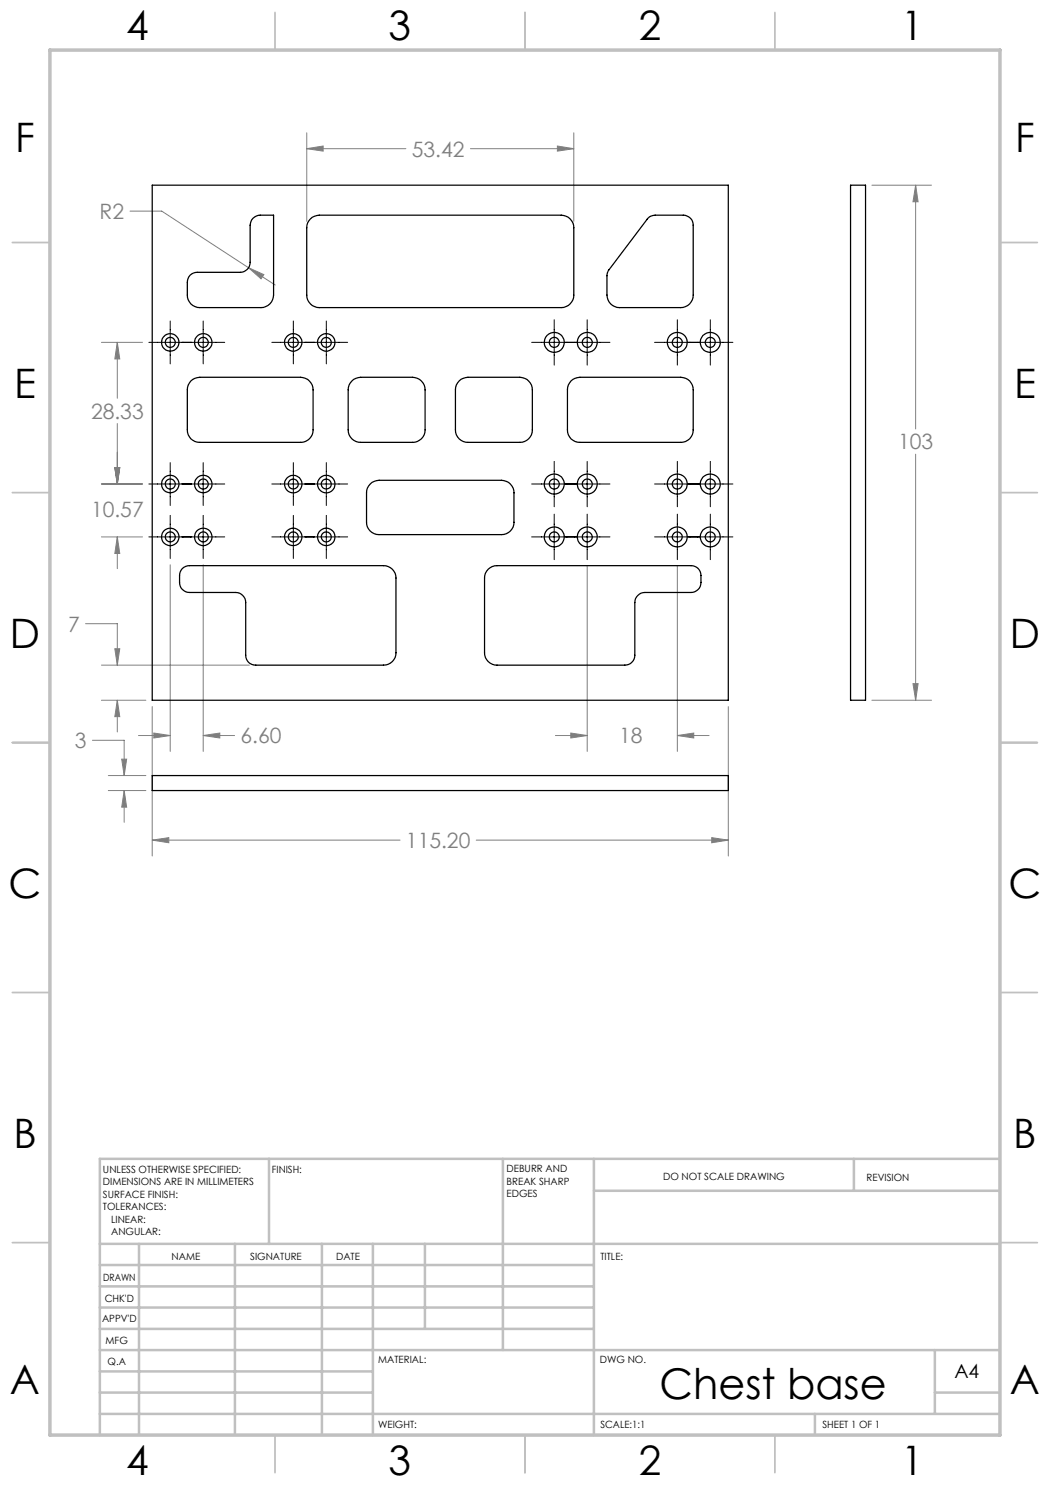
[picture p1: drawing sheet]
<svg xmlns="http://www.w3.org/2000/svg" width="210mm" height="297mm" viewBox="0 0 210 297" stroke-linecap="round" stroke-linejoin="round" font-family="sans-serif">
<g fill="none" stroke="#808080" stroke-width=".2">
<path d="M61.3 29.7l3.3-.5v1zM61.3 26.6v17.7M61.3 29.7h19.9M94.1 29.7h20.7M111.5 29.2l3.3 .5-3.3 .5zM114.8 26.6v17.7M174.4 37h11.9M183.1 37l.5 3.4h-1zM183.1 37v48.8M26 42.2h6.3l17.4 11.3M49.7 53.5l3.1 1.4-.6 .9zM49.7 53.5l5.3 3.5"/>
<path d="M20.3 68.5h8.2M23.5 68.5l.5 3.3h-1zM23.5 68.5v11.2M20.3 96.8h8.2M23 93.5h1l-.5 3.3zM23.5 84.7v12.1M183.1 90.8v49.2M20.3 107.4h8.2M23.5 107.4l.5 3.3h-1zM23.5 107.4v6.3M34 113v37.3M40.6 113v37.3"/>
<path d="M117.4 113.2v37.1M135.5 113.2v37.1M17.1 124.7h6.4v8.3M20.3 133h29.6M23 129.7h1l-.5 3.3zM182.6 136.7h1l-.5 3.3zM18.5 148.1h6.3v7M20.3 140h8.9M21.7 155.1h7.5M21.7 158.1h7.5M23.5 140l.5 3.3h-1zM23.5 140v6.4"/>
<path d="M24.3 151.8h1l-.5 3.3zM24.8 158.1l.5 3.3h-1zM24.8 158.1v6.4M27.7 147.1h6.3M30.4 141.3v29.9M30.8 146.6l3.2 .5-3.2 .5zM40.6 147.1l3.4-.5v1zM40.6 147.1h6.3M111.1 147.1h6.3M114.2 146.6l3.2 .5-3.2 .5zM135.5 147.1l3.2-.5v1zM135.5 147.1h6.3"/>
<path d="M145.7 141.3v29.9M174.4 140h11.9M30.4 168l3.4-.5v1.1zM30.4 168h49.6M95.2 168h50.5M142.3 167.5l3.4 .5-3.4 .6z"/>
</g>
<g fill="none" stroke="#000" stroke-width=".2">
<path d="M29.8 68.5h15.1M34 64.2v8.6M40.6 64.2v8.6M54.4 68.5h15.1M58.7 64.2v8.6M65.3 64.2v8.6M106.3 68.5h15.7M110.8 64v9M117.4 64v9M130.9 68.5h15.7M135.5 64v9M142.1 64v9"/>
<path d="M29.8 96.8h15.1M34 92.5v8.6M40.6 92.5v8.6M54.4 96.8h15.1M58.7 92.5v8.6M65.3 92.5v8.6M106.3 96.8h15.7M110.8 92.3v9M117.4 92.3v9M130.9 96.8h15.7M135.5 92.3v9M142.1 92.3v9"/>
<path d="M29.8 107.4h15.1M34 103.1v8.6M40.6 103.1v8.6M54.4 107.4h15.1M58.7 103.1v8.6M65.3 103.1v8.6M106.3 107.4h15.7M110.8 102.8v9.1M117.4 102.8v9.1M130.9 107.4h15.7M135.5 102.8v9.1M142.1 102.8v9.1"/>
</g>
<g fill="none" stroke="#c0c0c0" stroke-width=".35">
<path d="M55 2.5v7.5M105 2.5v7.5M155 2.5v7.5M2.5 48.5h7.5M200 48.5h7.5M2.5 98.5h7.5M200 98.5h7.5M2.5 148.5h7.5M200 148.5h7.5M2.5 198.5h7.5M200 198.5h7.5M2.5 248.5h7.5"/>
<path d="M200 248.5h7.5M55 287v7.5M105 287v7.5M155 287v7.5"/>
</g>
<g fill="none" stroke="#c0c0c0" stroke-width=".5">
<path d="M53.8 231.8v17M100.6 231.8v38.2M118.8 231.8v55.2M118.8 238.2h81.2M170.8 231.8v6.4M200 231.8h-180v55.2M20 248.8h180M20 257.3h98.8M20 253h98.8M27.8 248.8v38.2M47 248.8v38.2M64.4 248.8v38.2"/>
<path d="M74.6 248.8v38.2M85 248.8v17M20 265.8h98.8M20 261.5h98.8M20 278.5h54.6M20 274.3h54.6M20 270h180M187 278.5h13M187 270v12.8M20 282.8h180M163 282.8v4.2"/>
</g>
<path d="M10 10h190v277h-190z" fill="none" stroke="#c0c0c0" stroke-width=".7"/>
<path d="M30.4 168l3.4-.5v1.1zM142.3 167.5l3.4 .5-3.4 .6zM23.5 68.5l.5 3.3h-1zM23 93.5h1l-.5 3.3zM23 93.5h1l-.5 3.3zM23.5 107.4l.5 3.3h-1zM23 129.7h1l-.5 3.3zM23.5 140l.5 3.3h-1zM49.7 53.5l2.5 2.3 .6-.9zM61.3 29.7l3.3-.5v1zM111.5 29.2l3.3 .5-3.3 .5zM30.8 146.6l3.2 .5-3.2 .5zM40.6 147.1l3.4-.5v1zM114.2 146.6l3.2 .5-3.2 .5zM135.5 147.1l3.2-.5v1zM24.3 151.8h1l-.5 3.3zM24.8 158.1l.5 3.3h-1zM183.1 37l.5 3.4h-1zM182.6 136.7h1l-.5 3.3z" fill="#808080"/>
<g fill="none" stroke="#000" stroke-width=".25">
<path d="M30.4 37h115.3v103h-115.3zM170.1 37h3v103h-3zM38 55l.7-.4 .7-.1h8.6a1.99 1.99 0 0 0 2-2v-7.5a2.05 2.05 0 0 1 2-2h2.7v16a2.53 2.53 0 0 1-2.5 2.5h-12.2a2.47 2.47 0 0 1-2.5-2.5v-2.5a2.07 2.07 0 0 1 .5-1.5zM62.1 43.8a2.72 2.72 0 0 1 1.8-.8h48.4a2.53 2.53 0 0 1 2.5 2.5v13.5a2.53 2.53 0 0 1-2.5 2.5h-48.4a2.53 2.53 0 0 1-2.6-2.5v-13.5a2.32 2.32 0 0 1 .8-1.7zM129.6 43.7l.5-.5 .9-.2h5.7a1.99 1.99 0 0 1 1.9 2v14a2.47 2.47 0 0 1-2.5 2.5h-12.2a2.53 2.53 0 0 1-2.5-2.5v-4l.3-1zM38.2 76.2a2.71 2.71 0 0 1 1.8-.7h20.1a2.53 2.53 0 0 1 2.5 2.5v8a2.47 2.47 0 0 1-2.5 2.5h-20.1a2.41 2.41 0 0 1-2.5-2.5v-8a2.47 2.47 0 0 1 .7-1.8zM70.4 76.2a2.72 2.72 0 0 1 1.7-.7h10.4a2.53 2.53 0 0 1 2.5 2.5v8a2.47 2.47 0 0 1-2.5 2.5h-10.4a2.47 2.47 0 0 1-2.5-2.5v-8a2.32 2.32 0 0 1 .8-1.8zM91.8 76.2a2.72 2.72 0 0 1 1.8-.7h10.4a2.53 2.53 0 0 1 2.5 2.5v8a2.47 2.47 0 0 1-2.5 2.5h-10.4a2.47 2.47 0 0 1-2.5-2.5v-8a2.32 2.32 0 0 1 .7-1.8zM114.2 76.2a2.71 2.71 0 0 1 1.8-.7h20.1a2.47 2.47 0 0 1 2.5 2.5v8a2.41 2.41 0 0 1-2.5 2.5h-20.1a2.41 2.41 0 0 1-2.5-2.5v-8a2.47 2.47 0 0 1 .7-1.8zM74 96.8a2.72 2.72 0 0 1 1.8-.7h24.5a2.53 2.53 0 0 1 2.5 2.5v5.9a2.47 2.47 0 0 1-2.5 2.4h-24.5a2.47 2.47 0 0 1-2.5-2.4v-5.9a2.32 2.32 0 0 1 .7-1.8zM36.5 113.7l.6-.4 .8-.2h38.8a2.47 2.47 0 0 1 2.5 2.5v15a2.47 2.47 0 0 1-2.5 2.4h-25.5a1.93 1.93 0 0 1-2.1-1.9v-10.6a2.05 2.05 0 0 0-2-2h-9.2a1.99 1.99 0 0 1-2-2 3.2 3.2 0 0 1 .6-2.8zM97.6 113.8a2.47 2.47 0 0 1 1.8-.7h38.8a1.93 1.93 0 0 1 2 2 3.2 3.2 0 0 1-.6 2.8 1.92 1.92 0 0 1-1.4 .6h-9.2a2.05 2.05 0 0 0-2 2v10.6a1.99 1.99 0 0 1-2 1.9h-25.6a2.47 2.47 0 0 1-2.5-2.4v-15a2.32 2.32 0 0 1 .7-1.8z"/>
<path d="M30.4 155.1h115.3v3h-115.3z"/>
<circle cx="34" cy="68.5" r="1.01"/>
<circle cx="34.1" cy="68.5" r="1.75"/>
<circle cx="40.6" cy="68.5" r="1.01"/>
<circle cx="40.7" cy="68.5" r="1.75"/>
<circle cx="58.7" cy="68.5" r="1"/>
<circle cx="58.7" cy="68.5" r="1.74"/>
<circle cx="65.3" cy="68.5" r="1.74"/>
<circle cx="65.3" cy="68.5" r="1.01"/>
<circle cx="110.8" cy="68.5" r="2"/>
<circle cx="110.8" cy="68.5" r="1.01"/>
<circle cx="117.4" cy="68.5" r="2"/>
<circle cx="117.4" cy="68.5" r="1.01"/>
<circle cx="135.4" cy="68.5" r="2.01"/>
<circle cx="135.5" cy="68.5" r="1"/>
<circle cx="142.1" cy="68.5" r="2"/>
<circle cx="142.1" cy="68.5" r="1.01"/>
<circle cx="34" cy="96.8" r="1.01"/>
<circle cx="34.1" cy="96.8" r="1.75"/>
<circle cx="40.6" cy="96.8" r="1.01"/>
<circle cx="40.7" cy="96.8" r="1.75"/>
<circle cx="58.7" cy="96.8" r="1.75"/>
<circle cx="58.7" cy="96.8" r="1"/>
<circle cx="65.3" cy="96.8" r="1.75"/>
<circle cx="65.3" cy="96.8" r="1.01"/>
<circle cx="110.8" cy="96.8" r="2"/>
<circle cx="110.8" cy="96.8" r="1.01"/>
<circle cx="117.4" cy="96.8" r="2"/>
<circle cx="117.4" cy="96.8" r="1.01"/>
<circle cx="135.4" cy="96.8" r="2.01"/>
<circle cx="135.5" cy="96.8" r="1"/>
<circle cx="142.1" cy="96.8" r="2"/>
<circle cx="142.1" cy="96.8" r="1.01"/>
<circle cx="34" cy="107.4" r="1.76"/>
<circle cx="34" cy="107.4" r=".99"/>
<circle cx="40.6" cy="107.4" r="1.76"/>
<circle cx="40.6" cy="107.4" r=".99"/>
<circle cx="58.7" cy="107.4" r=".98"/>
<circle cx="58.7" cy="107.4" r="1.76"/>
<circle cx="65.3" cy="107.4" r=".99"/>
<circle cx="65.3" cy="107.4" r="1.76"/>
<circle cx="110.8" cy="107.4" r="2"/>
<circle cx="110.8" cy="107.4" r=".99"/>
<circle cx="117.4" cy="107.4" r="2"/>
<circle cx="117.4" cy="107.4" r=".99"/>
<circle cx="135.4" cy="107.4" r="2.01"/>
<circle cx="135.5" cy="107.4" r=".98"/>
<circle cx="142.1" cy="107.4" r="2"/>
<circle cx="142.1" cy="107.4" r=".99"/>
</g>
<text font-size="8.5" x="131.9" y="279.7">Chest base</text>
<g font-size="8.1">
<text x="25.2" y="8">4</text>
<text x="77.7" y="8">3</text>
<text x="127.7" y="8">2</text>
<text x="180.2" y="8">1</text>
<text x="3" y="30.4">F</text>
<text x="203" y="30.4">F</text>
<text x="2.8" y="79.6">E</text>
<text x="202.8" y="79.6">E</text>
<text x="2" y="129.6">D</text>
<text x="202" y="129.6">D</text>
<text x="1.7" y="179.6">C</text>
<text x="201.7" y="179.6">C</text>
<text x="2.7" y="229.6">B</text>
<text x="202.7" y="229.6">B</text>
<text x="2" y="278.9">A</text>
<text x="202" y="278.9">A</text>
<text x="25.2" y="295">4</text>
<text x="77.7" y="295">3</text>
<text x="127.7" y="295">2</text>
<text x="180.2" y="295">1</text>
</g>
<g font-size="4.2" fill="#808080">
<text x="82.4" y="31.3">53.42</text>
<text x="19.9" y="43.8">R2</text>
<text x="18.2" y="83.7">28.33</text>
<text x="179.6" y="89.9">103</text>
<text x="18.2" y="103.5">10.57</text>
<text x="13.6" y="126.3">7</text>
<text x="15" y="149.6">3</text>
<text x="48.1" y="148.7">6.60</text>
<text x="123.8" y="148.7">18</text>
<text x="81.2" y="169.6">115.20</text>
</g>
<text font-size="3.9" x="190.9" y="275.5">A4</text>
<g font-size="2">
<text x="20.6" y="234.6">UNLESS OTHERWISE SPECIFIED:</text>
<text x="20.6" y="237.1">DIMENSIONS ARE IN MILLIMETERS</text>
<text x="20.6" y="239.6">SURFACE FINISH:</text>
<text x="54.4" y="234.6">FINISH:</text>
<text x="101.3" y="234.5">DEBURR AND</text>
<text x="101.3" y="237">BREAK SHARP</text>
<text x="101.3" y="239.5">EDGES</text>
<text x="132.6" y="236">DO NOT SCALE DRAWING</text>
<text x="173.3" y="236.2">REVISION</text>
<text x="20.6" y="242.1">TOLERANCES:</text>
<text x="22.2" y="244.6">LINEAR:</text>
<text x="22.2" y="247.1">ANGULAR:</text>
<text x="34.3" y="252">NAME</text>
<text x="50" y="251.9">SIGNATURE</text>
<text x="67.2" y="251.9">DATE</text>
<text x="120.1" y="251.9">TITLE:</text>
<text x="20.6" y="256.1">DRAWN</text>
<text x="20.9" y="260.3">CHK'D</text>
<text x="20.4" y="264.4">APPV'D</text>
<text x="21.1" y="268.8">MFG</text>
<text x="21.5" y="273">Q.A</text>
<text x="75.6" y="272.5">MATERIAL:</text>
<text x="120" y="272.5">DWG NO.</text>
<text x="75.6" y="285.5">WEIGHT:</text>
<text x="120.1" y="285.6">SCALE:1:1</text>
<text x="164.5" y="285.6">SHEET 1 OF 1</text>
</g>
</svg>
